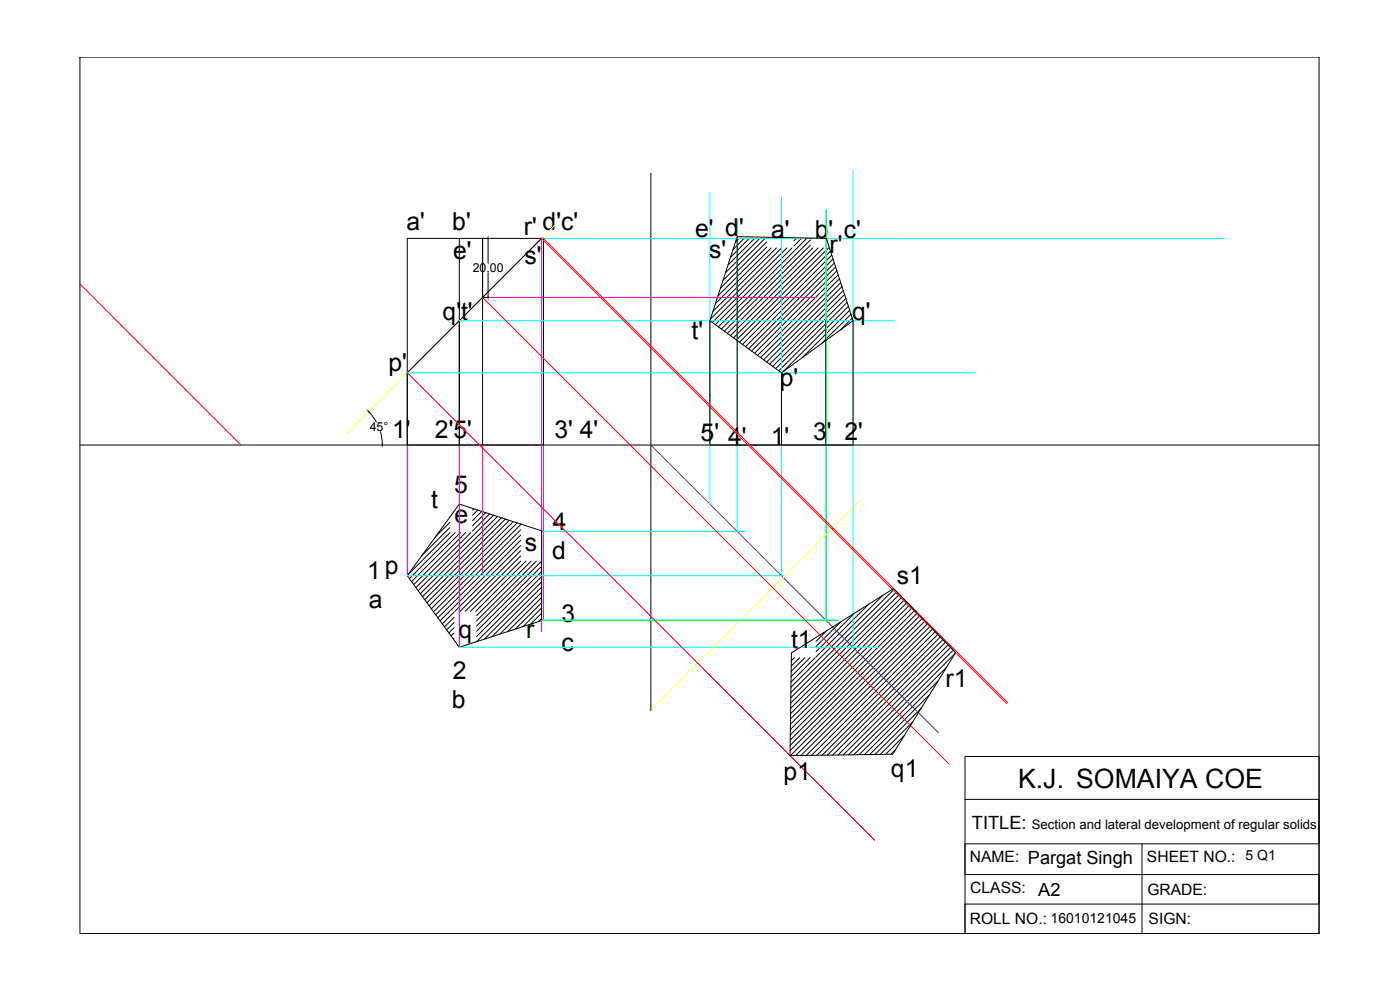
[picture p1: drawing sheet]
<svg xmlns="http://www.w3.org/2000/svg" width="420mm" height="297mm" viewBox="0 0 420 297" stroke-linecap="round" stroke-linejoin="round" font-family="sans-serif">
<!-- layer: 0 -->
<g fill="none" stroke="#000" stroke-width=".3">
<path d="M24 17.1h371.9v263h-371.9zM195.3 52v161.2M122.2 71.5h40.9v62v-62h-.6l-40.3 40.4v21.6zM137.8 71.5v62M144.8 71.5v62M146.5 71.7v7.3M221.2 71.5v62M221.8 71.5l-1 1M223.3 71.5l-3.3 3.4M224.9 71.5l-5.7 5.7M226.5 71.5l-8 8M228 71.5l-10.3 10.3"/>
<path d="M229.6 71.5l-12.6 12.7M230.1 72.6l-13.9 13.9M230.1 74.2l-14.6 14.6M231.4 74.4l-16.7 16.7M233 74.4l-19.1 19M234.6 74.4l-21.4 21.4M236.1 74.4l-22.3 22.4M237.7 74.4l-23 23M239 71.5l-.7 .7M240.5 71.5l-2.2 2.3M242.1 71.5l-26.5 26.6M243.2 72l-26.7 26.7"/>
<path d="M243.2 73.6l-25.8 25.8M244 74.4l-25.7 25.6M245.5 74.4l-26.3 26.3M247.1 74.4l-27 27M247.8 75.2l-26.8 26.8M247.8 76.8l-25.9 25.9M247.8 78.4l-25 24.9M247.8 79.9l-24.1 24.1M248.7 74.4l-.7 .6M249.2 75.4l-1.2 1.2M249.6 76.5l-1.6 1.7M250 77.7l-2 2"/>
<path d="M250.4 78.9l-2.4 2.4M144.9 89.2h1.7M146.5 81.8v7.3M213 96.2v37.3M247.8 81.5l-23.2 23.2M247.8 83.1l-22.2 22.2M247.8 84.6l-21.3 21.4M247.8 86.2l-20.4 20.4M247.8 87.7l-19.5 19.6M247.8 89.3l-18.6 18.7M247.8 90.9l-17.7 17.7M247.8 92.4l-16.8 16.9"/>
<path d="M247.8 94l-15.9 15.9M247.8 95.6l-15 15M247.8 97.1l-14.1 14.1M247.8 98.7l-12.7 12.7M247.8 96.2v37.3M250.8 80.1l-2.8 2.8M251.2 81.3l-3.2 3.1M251.6 82.5l-3.6 3.5M251.9 83.6l-3.9 4M252.3 84.8l-4.3 4.3M252.7 86l-4.7 4.7M253.1 87.2l-5.1 5.1"/>
<path d="M253.5 88.4l-5.5 5.4M253.9 89.5l-5.9 5.9M254.2 90.7l-6.2 6.3M254.6 91.9l-6.6 6.6M255 93.1l-7 7M255.4 94.3l-7.4 7.3M255.8 95.4l-3.5 3.6M256 96.2l-8-24.7-26.8-.5-8.2 25.2 21.5 15.7M234.5 111.9l21.5-15.7v37.3M234.5 111.9v21.6M247.8 100.3l-7 7M247.8 101.8l-1.3 1.3"/>
<path d="M24 133.5h371.9M110.7 123.6l2.3 3.1M114.2 129.5l.6 3.9M135 155.2h-.1M135 156.7l-4.2 4.3M135 158.3l-8.4 8.4M135.1 159.8l-12.6 12.6M136.6 159.8l-13.7 13.8M137.8 151.2l25.3 8.3v26.5l-25.3 8.2-15.6-21.5zM138.2 159.8l-14.7 14.7M139.8 159.8l-15.6 15.6M141.3 159.8l-16.5 16.5"/>
<path d="M142.2 152.7l-.4 .4M143.4 153l-1.6 1.6M144.6 153.4l-2.8 2.8M145.8 153.8l-4 4M146.9 154.2l-5.1 5.1M148.1 154.6l-22.6 22.6M149.3 155l-23.2 23.1M150.5 155.3l-23.7 23.7M151.7 155.7l-24.2 24.2M152.9 156.1l-24.8 24.7M154 156.5l-25.2 25.2M155.2 156.9l-25.8 25.8"/>
<path d="M156.2 159l-25.4 25.5M156.4 157.3l-26.3 26.3M162.5 159.3v26.9M156.2 160.6l-24.8 24.8M156.2 162.1l-24.1 24.2M156.2 163.7l-19.7 19.7M156.2 165.3l-18.1 18.1M156.2 166.8l-16.6 16.6M156.3 168.4l-15.1 15M157.8 168.4l-15.1 15M159.4 168.4l-16.4 16.3M161 168.4l-18 17.9"/>
<path d="M162.5 168.4l-19.5 19.4M162.5 169.9l-19.5 19.5M162.5 171.5l-19.5 19.5M162.5 173l-19.5 19.5M162.5 174.6l-17.1 17.2M162.5 176.2l-14.8 14.8M162.5 177.7l-12.5 12.6M162.5 179.3l-10.2 10.2M265 178.6l-27.6 27.6M268.1 177.1l-30.8 30.7M268.8 177.8l-31.5 31.6M269.6 178.6l-32.3 32.4"/>
<path d="M270.4 179.4l-33.1 33.1M136.3 183.7l-3.6 3.5M136.3 185.2l-2.9 2.9M136.3 186.8l-2.2 2.2M136.3 188.4l-1.6 1.5M136.3 189.9l-.9 .9M136.3 191.5l-.3 .2M162.5 180.9l-7.9 7.9M162.5 182.4l-5.5 5.6M162.5 184l-3.2 3.2M162.5 185.6l-.9 .9M237.5 195.9l30.7-19.3 18.6 19.2-18.9 30.5-30.8 .4z"/>
<path d="M238.4 197.3l-.9 1M240 197.3l-2.5 2.6M241.5 197.3l-4.1 4.2M243.1 197.3l-5.7 5.7M244.7 197.3l-7.3 7.3M248 189.3l-3.1 3.1M252.3 186.6l-7.4 7.4M256.5 183.9l-11.6 11.6M260.7 181.3l-15.8 15.8M271.2 180.2l-33.9 33.9M272 181l-34.8 34.7M272.8 181.8l-35.6 35.5"/>
<path d="M273.5 182.5l-36.3 36.4M274.3 183.3l-37.1 37.2M275.1 184.1l-37.9 38M275.9 184.9l-38.8 38.8M276.7 185.7l-39.6 39.5M277.5 186.5l-40.3 40.2M278.2 187.2l-39.4 39.5M279 188l-38.6 38.7M279.8 188.8l-37.8 37.9M280.6 189.6l-37 37M281.4 190.4l-36.3 36.2M282.2 191.2l-35.5 35.4"/>
<path d="M282.9 191.9l-34.6 34.7M283.7 192.7l-33.8 33.9M284.5 193.5l-33 33M285.3 194.3l-32.2 32.2M286.1 195.1l-31.4 31.4M286.6 196.1l-30.3 30.3M273.9 216.6l-9.7 9.7M276.4 212.5l-13.8 13.9M279 208.4l-18 18M281.5 204.3l-22.1 22.1M284.1 200.2l-26.3 26.2M268.8 224.9l-1.4 1.4"/>
<path d="M271.3 220.8l-5.5 5.5M289.6 227h106.3v53.1h-106.3zM289.6 239.8h106.3v13.4h-106.3v9.2h106.3v8.9h-106.3v8.8M342.7 253.2v26.9"/>
</g>
<path d="M162.5 71.5v118M144.8 89.2h100.2M122.2 133.5v39.2M137.8 133.5v60.7M144.8 133.5v39.2M163.1 133.5v52.5" fill="none" stroke="#f0f" stroke-width=".3"/>
<path d="M166.6 67.5l-62.6 62.6M258.5 149.8l-62.6 62.7" fill="none" stroke="#ff0" stroke-width=".3"/>
<path d="M195.3 133.5l86.3 86.3" fill="none" stroke="#00f" stroke-width=".3"/>
<path d="M213 57.7v93.5M234.5 59.2v113.5M256 51v143.2M162.5 71.5h204.9M221.2 65.6v93.9M247.8 63v123M137.8 96.2h130.5M122.2 111.9h170.3M163.1 159.5h60.7M122.2 172.7h112.9M137.8 194.2h125.7M163.1 186h88.5" fill="none" stroke="#0ff" stroke-width=".3"/>
<path d="M248 63v123.2M162.5 186.2h88.7" fill="none" stroke="#0f0" stroke-width=".3"/>
<path d="M162.5 71.5l139.6 139.6M163.1 71.5l139.3 139.3M24 85.2l48.3 48.3M144.8 89.2l139.9 139.9M122.2 111.9l140.3 140.2" fill="none" stroke="#f00" stroke-width=".3"/>
<path d="M146.5 71.5v.2zM146.5 89.1v.1zM110.6 123.5l.1 .1zM114.7 133.4l.1 .1z" fill="#000" stroke="#000" stroke-width=".3"/>
<text font-size="8" x="305.5" y="236.5">K.J. SOMAIYA COE</text>
<g font-size="7.4">
<text x="121.9" y="69">a'</text>
<text x="135.7" y="69">b'</text>
<text x="157.2" y="70.5">r' d'c'</text>
<text x="208.6" y="71.2">e'</text>
<text x="217.7" y="70.9">d'</text>
<text x="231.4" y="71.5">a'</text>
<text x="244.5" y="71.5">b'</text>
<text x="253.3" y="71.5">c'</text>
<text x="136" y="77.8">e'</text>
<text x="212.8" y="77.5">s'</text>
<text x="249" y="75.9">r'</text>
<text x="157.4" y="79.3">s'</text>
<text x="132.8" y="95.9">q't'</text>
<text x="207.5" y="101.6">t'</text>
<text x="255.8" y="96.1">q'</text>
<text x="116.6" y="111.3">p'</text>
<text x="234" y="115.9">p'</text>
<text x="117.7" y="131.3">1'</text>
<text x="130.5" y="131.3">2'5'</text>
<text x="166.4" y="131.3">3' 4'</text>
<text x="210.3" y="132.2">5' 4'</text>
<text x="231.3" y="133.5">1'</text>
<text x="244.1" y="132.1">3'</text>
<text x="253.5" y="132">2'</text>
<text x="136.3" y="148">5</text>
<text x="129.4" y="152.4">t</text>
<text x="136.4" y="156.9">e</text>
<text x="165.9" y="158.9">4</text>
<text x="157.6" y="165.4">s</text>
<text x="165.7" y="167.8">d</text>
<text x="110.2" y="173.7">1p</text>
<text x="269.1" y="175.4">s1</text>
<text x="110.7" y="182.5">a</text>
<text x="137.6" y="191.5">q</text>
<text x="157.9" y="191.5">r</text>
<text x="168.5" y="186.5">3</text>
<text x="168.5" y="195.4">c</text>
<text x="237.4" y="194.4">t1</text>
<text x="135.9" y="203.6">2</text>
<text x="283.8" y="206.2">r1</text>
<text x="135.6" y="212.5">b</text>
<text x="267.4" y="233.1">q1</text>
<text x="235.1" y="234">p1</text>
</g>
<g font-size="5.5">
<text x="291.7" y="248.7">TITLE:</text>
<text x="308.5" y="259.2">Pargat Singh</text>
<text x="311.6" y="269">A2</text>
</g>
<text font-size="4.7" fill="#fff" x="192" y="52">SECTIONAL RHSV</text>
<g font-size="4.7">
<text x="291.1" y="258.6">NAME:</text>
<text x="344.2" y="258.6">SHEET NO.:</text>
<text x="291.2" y="267.9">CLASS:</text>
<text x="344.3" y="268.4">GRADE:</text>
<text x="291" y="277.4">ROLL NO.: 16010121045</text>
<text x="344.7" y="277.4">SIGN:</text>
</g>
<text font-size="4.2" x="373.8" y="258.2">5 Q1</text>
<text font-size="4" x="309.6" y="248.7">Section and lateral development of regular solids.</text>
<g font-size="3.7">
<text x="141.9" y="81.7">20.00</text>
<text x="111" y="129.4">45°</text>
</g>
</svg>
